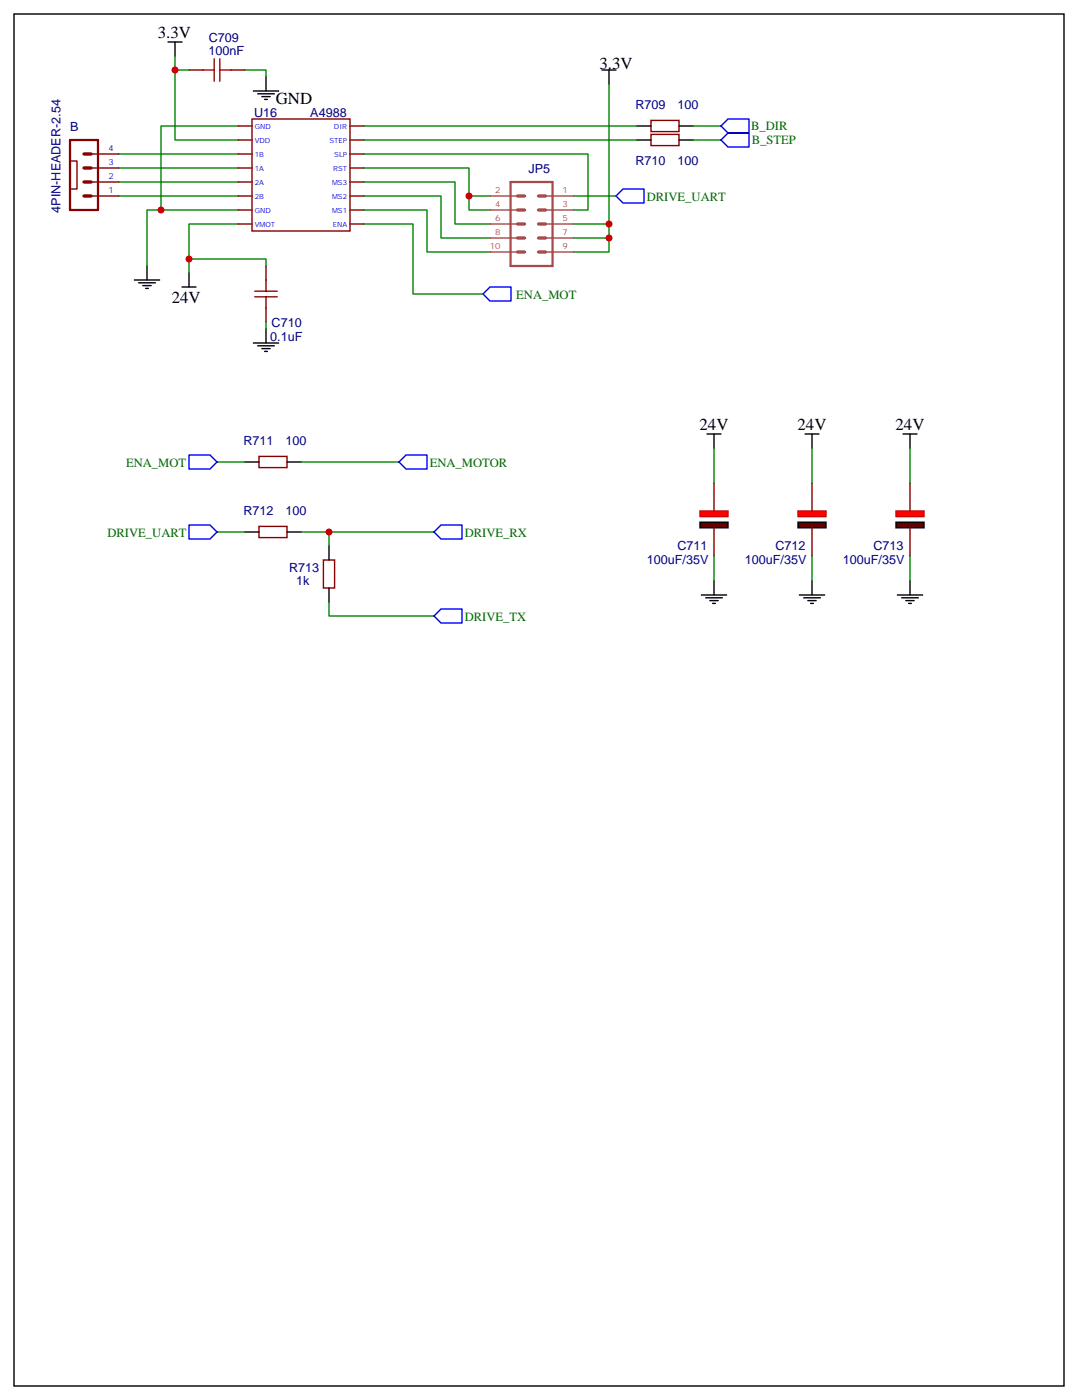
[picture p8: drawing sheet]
<svg xmlns="http://www.w3.org/2000/svg" width="272mm" height="353mm" viewBox="0 0 272 353" stroke-linecap="round" stroke-linejoin="round" font-family="sans-serif">
<g fill="none" stroke="#000" stroke-width=".35">
<path d="M3.5 3.5h264.6v345.7h-264.6zM42.3 10.6h3.6M44.1 10.6v3.5M67 19.4v3.5M151.7 17.6h3.5M153.5 17.6v3.6M63.9 22.9h6.3M64.9 23.6h4.2M66 24.3h2.1M66.7 25h.7M160.5 31.8h3.5M160.5 35.3h3.5"/>
<path d="M171.1 31.8h3.5M171.1 35.3h3.5M33.9 70.6h6.3M34.9 71.3h4.3M36 72h2.1M36.7 72.7h.7M37 67v3.6M45.9 72.3h3.5M47.6 68.8v3.5M63.9 86.4h6.3M64.9 87.1h4.2M66 87.8h2.1"/>
<path d="M66.7 88.5h.7M67 82.9v3.5"/>
</g>
<g fill="none" stroke="#008700" stroke-width=".35">
<path d="M44.1 14.1v21.2h15.9M44.1 17.6h3.5M61.7 17.6h5.3v1.8M30 38.8h30M60 31.8h-19.4v21.1M91.7 38.8h56.5v14.1h-3.6M91.7 31.8h68.8M91.7 35.3h68.8M153.5 21.2v42.3h-8.9M174.6 31.8h7.1M174.6 35.3h7.1M30 42.3h30"/>
<path d="M30 45.9h30M30 49.4h30M60 52.9h-23v14.1M60 56.4h-12.4v12.4M91.7 42.3h26.5v7.1h5.3M91.7 45.9h23v10.5h8.8M91.7 49.4h19.4v10.6h12.4M91.7 52.9h15.9v10.6h15.9M91.7 56.4h12.4v17.7h17.6M118.2 49.4v3.5h5.3M144.6 56.4h8.9M144.6 60h8.9"/>
<path d="M144.6 49.4h10.6M47.6 65.3h19.4v1.7M67 81.1v1.8M54.7 116.4h7M75.8 116.4h24.7M54.7 134.1h7M75.8 134.1h33.6M82.9 134.1v3.5M82.9 151.7v3.5h26.5"/>
</g>
<path d="M181.7 31.8l1.7-1.8h5.3v3.5h-5.3zM183.4 33.5h5.3v3.5h-5.3l-1.7-1.7zM157 47.6h5.3v3.6h-5.3l-1.8-1.8zM121.7 74.1l1.8-1.8h5.3v3.5h-5.3zM47.6 114.7h5.3l1.8 1.7-1.8 1.8h-5.3zM100.5 116.4l1.8-1.7h5.3v3.5h-5.3zM47.6 132.3h5.3l1.8 1.8-1.8 1.7h-5.3zM109.4 134.1l1.7-1.8h5.3v3.5h-5.3zM109.4 155.2l1.7-1.7h5.3v3.5h-5.3z" fill="none" stroke="#00f" stroke-width=".35"/>
<g fill="none" stroke="#870000" stroke-width=".35">
<path d="M47.6 17.6h3.6M58.2 17.6h3.5M23 38.8h7M60 38.8h3.5M60 35.3h3.5M60 31.8h3.5M63.5 30h24.7v28.2h-24.7zM88.2 38.8h3.5M88.2 35.3h3.5M88.2 31.8h3.5M164 30.3h7.1v2.9h-7.1zM164 33.9h7.1v2.8h-7.1z"/>
<path d="M17.6 40.6h1.8v7h-1.8M23 49.4h7M23 45.9h7M23 42.3h7M60 49.4h3.5M60 45.9h3.5M60 42.3h3.5M60 56.4h3.5M60 52.9h3.5M88.2 49.4h3.5M88.2 45.9h3.5M88.2 42.3h3.5"/>
<path d="M88.2 56.4h3.5M88.2 52.9h3.5M64.2 74.8h5.6M64.2 73.4h5.6M67 67v6.4M67 74.8v6.3"/>
</g>
<path d="M17.6 35.3h7.1v17.6h-7.1z" fill="none" stroke="#870000" stroke-width=".56"/>
<path d="M21.2 38.8h1.7M21.2 45.9h1.7M21.2 49.4h1.7M21.2 42.3h1.7" fill="none" stroke="#870000" stroke-width=".85"/>
<path d="M51.2 17.6h2.8M54 14.8v5.7M55.4 17.6h2.8M55.4 14.8v5.7" fill="none" stroke="#a10000" stroke-width=".35"/>
<path d="M128.7 45.9h10.5v21.1h-10.5z" fill="none" stroke="#a64a4a" stroke-width=".56"/>
<path d="M130.4 56.4h1.8M130.4 60h1.8M130.4 49.4h1.8M130.4 52.9h1.8M135.7 56.4h1.8M135.7 60h1.8M135.7 49.4h1.8M135.7 52.9h1.8M130.4 63.5h1.8M135.7 63.5h1.8" fill="none" stroke="#a64a4a" stroke-width=".85"/>
<path d="M123.5 60h6.9M123.5 56.4h6.9M123.5 52.9h6.9M123.5 49.4h6.9M137.7 60h6.9M137.7 56.4h6.9M137.7 52.9h6.9M137.7 49.4h6.9M123.5 63.5h6.9M137.7 63.5h6.9" fill="none" stroke="#a64a4a" stroke-width=".35"/>
<path d="M176.4 128.8h7v1.4h-7z" fill="#f00" stroke="#c00" stroke-width=".35"/>
<path d="M176.4 131.6h7v1.4h-7z" fill="#600" stroke="#000" stroke-width=".35"/>
<path d="M179.9 121.7v7.1M179.9 133v7.1" fill="none" stroke="#870000" stroke-width=".35"/>
<path d="M201.1 128.8h7v1.4h-7z" fill="#f00" stroke="#c00" stroke-width=".35"/>
<path d="M201.1 131.6h7v1.4h-7z" fill="#600" stroke="#000" stroke-width=".35"/>
<path d="M204.6 121.7v7.1M204.6 133v7.1" fill="none" stroke="#870000" stroke-width=".35"/>
<g fill="none" stroke="#000" stroke-width=".35">
<path d="M178.2 109.4h3.5M179.9 109.4v3.5M202.8 109.4h3.6M204.6 109.4v3.5M227.5 109.4h3.6M229.3 109.4v3.5M176.7 149.9h6.4M177.8 150.6h4.2M178.9 151.3h2.1M179.6 152h.7M179.9 146.4v3.5M201.4 149.9h6.4"/>
<path d="M202.5 150.6h4.2M203.6 151.3h2.1M204.3 152h.7M204.6 146.4v3.5M226.1 149.9h6.4M227.2 150.6h4.2M228.2 151.3h2.2M229 152h.7M229.3 146.4v3.5"/>
</g>
<path d="M179.9 112.9v8.8M204.6 112.9v8.8M229.3 112.9v8.8M179.9 140.1v6.3M204.6 140.1v6.3M229.3 140.1v6.3" fill="none" stroke="#008700" stroke-width=".35"/>
<path d="M225.8 128.8h7v1.4h-7z" fill="#f00" stroke="#c00" stroke-width=".35"/>
<path d="M225.8 131.6h7v1.4h-7z" fill="#600" stroke="#000" stroke-width=".35"/>
<path d="M65.3 115h7v2.8h-7zM65.3 132.6h7v2.9h-7zM229.3 121.7v7.1M229.3 133v7.1M81.5 141.1h2.8v7.1h-2.8z" fill="none" stroke="#870000" stroke-width=".35"/>
<path d="M61.7 116.4h3.6M72.3 116.4h3.5M61.7 134.1h3.6M72.3 134.1h3.5M82.9 137.6v3.5M82.9 148.2v3.5" fill="none" stroke="#000" stroke-width=".35"/>
<g fill="#c00">
<circle cx="118.2" cy="49.4" r=".88"/>
<circle cx="47.6" cy="65.3" r=".88"/>
<circle cx="153.5" cy="56.4" r=".88"/>
<circle cx="153.5" cy="60" r=".88"/>
<circle cx="40.6" cy="52.9" r=".88"/>
<circle cx="44.1" cy="17.6" r=".88"/>
<circle cx="82.9" cy="134.1" r=".88"/>
</g>
<g font-size="4.2">
<text x="39.7" y="9.5">3.3V</text>
<text x="151" y="17.3">3.3V</text>
<text x="69.5" y="26.1">GND</text>
<text x="43.3" y="76.3">24V</text>
<text x="176.3" y="108.2">24V</text>
<text x="201" y="108.2">24V</text>
<text x="225.7" y="108.2">24V</text>
</g>
<g font-size="3.2" fill="#000080">
<text x="52.6" y="10.5">C709</text>
<text x="52.6" y="13.8">100nF</text>
<text x="64" y="29.4">U16</text>
<text x="78.2" y="29.4">A4988</text>
<text x="160.1" y="27.6">R709</text>
<text x="170.7" y="27.6">100</text>
<text x="17.7" y="32.9">B</text>
<text x="160.1" y="41.7">R710</text>
<text x="170.7" y="41.7">100</text>
<text x="133.2" y="43.5">JP5</text>
<text x="15.3" y="53.6" transform="rotate(-90 15.3 53.6)">4PIN-HEADER-2.54</text>
<text x="68.5" y="82.3">C710</text>
<text x="68.1" y="85.8">0.1uF</text>
<text x="61.3" y="112.3">R711</text>
<text x="72" y="112.3">100</text>
<text x="61.3" y="129.9">R712</text>
<text x="72" y="129.9">100</text>
<text x="163" y="142.2">100uF/35V</text>
<text x="170.7" y="138.7">C711</text>
<text x="187.7" y="142.2">100uF/35V</text>
<text x="195.4" y="138.7">C712</text>
<text x="212.4" y="142.2">100uF/35V</text>
<text x="220.1" y="138.7">C713</text>
<text x="72.8" y="144">R713</text>
<text x="74.6" y="147.5">1k</text>
</g>
<g font-size="3.2" fill="#060">
<text x="189.3" y="32.9">B_DIR</text>
<text x="189.4" y="36.4">B_STEP</text>
<text x="163" y="50.7">DRIVE_UART</text>
<text x="130.1" y="75.3">ENA_MOT</text>
<text x="31.8" y="117.7">ENA_MOT</text>
<text x="108.3" y="117.7">ENA_MOTOR</text>
<text x="27.1" y="135.3">DRIVE_UART</text>
<text x="117.1" y="135.4">DRIVE_RX</text>
<text x="117.1" y="156.5">DRIVE_TX</text>
</g>
<g font-size="2.1" fill="#00f">
<text x="27.3" y="41.6">3</text>
<text x="27.3" y="38.1">4</text>
<text x="27.3" y="45.2">2</text>
<text x="27.3" y="48.7">1</text>
</g>
<g font-size="2.1" fill="#a54b4b">
<text x="124.8" y="52.2">4</text>
<text x="124.8" y="48.7">2</text>
<text x="141.7" y="52.2">3</text>
<text x="141.7" y="48.7">1</text>
<text x="124.8" y="59.3">8</text>
<text x="124.8" y="55.7">6</text>
<text x="141.7" y="59.3">7</text>
<text x="141.7" y="55.7">5</text>
<text x="123.5" y="62.8">10</text>
<text x="141.7" y="62.8">9</text>
</g>
<g font-size="1.8" fill="#00f">
<text x="64.2" y="36">VDD</text>
<text x="64.2" y="32.5">GND</text>
<text x="83" y="36">STEP</text>
<text x="84.2" y="32.5">DIR</text>
<text x="64.2" y="39.5">1B</text>
<text x="84.2" y="39.5">SLP</text>
<text x="64.2" y="46.6">2A</text>
<text x="64.2" y="43">1A</text>
<text x="83.7" y="46.6">MS3</text>
<text x="84" y="43">RST</text>
<text x="64.2" y="53.6">GND</text>
<text x="64.2" y="50.1">2B</text>
<text x="83.7" y="53.6">MS1</text>
<text x="83.7" y="50.1">MS2</text>
<text x="64.2" y="57.2">VMOT</text>
<text x="83.9" y="57.2">ENA</text>
</g>
</svg>
